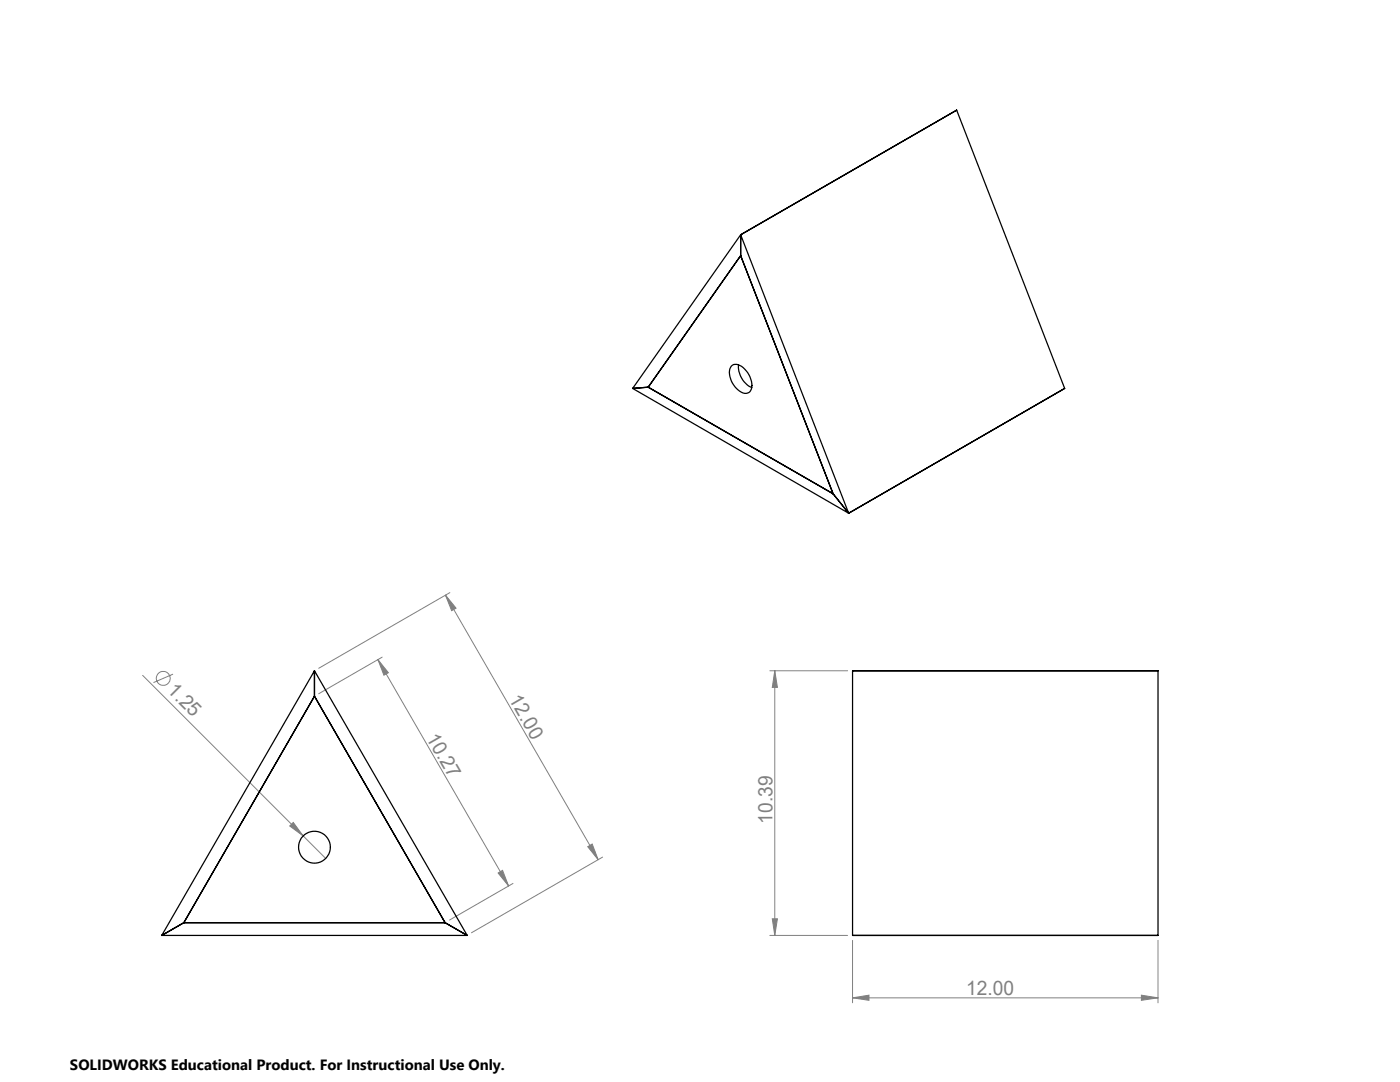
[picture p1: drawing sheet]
<svg xmlns="http://www.w3.org/2000/svg" width="279mm" height="216mm" viewBox="0 0 279 216" stroke-linecap="round" stroke-linejoin="round" font-family="sans-serif">
<g fill="none" stroke="#808080" stroke-width=".2">
<path d="M88.9 118.7l2.1 2.7-.9 .4zM88.9 118.7l30.5 52.9M89.8 118.3l-26.2 15M28.5 134.8l32 32M34.5 134.5l-3.9 1.7M75.4 131.6l26.1 45.2M75.4 131.6l2.1 2.6-.9 .5zM76.3 131.1l-12.7 7.3M153.6 133.8h15.6M154.6 133.8l.6 3.4h-1.1zM154.6 133.8v52.9M57.8 164.8l.7-.7 2 2.7z"/>
<path d="M60.5 166.8l4.5 4.5M99.4 174.2l.9-.5 1.2 3.1zM102.4 176.3l-12.7 7.3M117.3 168.9l.9-.5 1.2 3.2zM120.3 171l-26.2 15.1M153.6 186.7h15.6M154.1 183.3h1.1l-.6 3.4zM170.1 199.1l3.3-.5v1zM170.1 187.6v12.5M170.1 199.1h61M227.8 198.6l3.3 .5-3.3 .5zM231.1 187.6v12.5"/>
<circle cx="32.6" cy="135.3" r="1.39"/>
</g>
<g fill="#808080">
<path d="M57.8 164.8l.7-.7 2 2.7z"/>
<path d="M117.3 168.9l.9-.5 1.2 3.2zM88.9 118.7l2.1 2.7-.9 .4z"/>
<path d="M99.4 174.2l.9-.5 1.2 3.1zM75.4 131.6l2.1 2.6-.9 .5z"/>
<path d="M170.1 199.1l3.3-.5v1zM227.8 198.6l3.3 .5-3.3 .5z"/>
<path d="M154.1 183.3h1.1l-.6 3.4zM154.6 133.8l.6 3.4h-1.1z"/>
</g>
<g fill="none" stroke="#000" stroke-width=".25">
<path d="M147.8 51l18.5 47.5M147.8 51l-18.4 26.3M147.8 46.8l-21.5 30.7M147.8 46.8v4.2M147.8 46.8l43.1-24.8 21.6 55.5-43.1 24.9M147.8 46.8l21.6 55.6M126.3 77.5l43.1 24.9M129.4 77.3l36.9 21.2M129.4 77.3l-3.1 .2M145.9 73.1a1.82 1.82 0 0 1 2.7 .6 3.8 3.8 0 0 1 1.1 4.4 1.67 1.67 0 0 1-2.4-.3 4.3 4.3 0 0 1-1.5-4.5zM147.4 72.8a4.7 4.7 0 0 0 2.6 4.5M166.3 98.5l3.1 3.9"/>
<path d="M62.8 138.9l-26.1 45.2M62.8 138.9l26 45.2M62.8 133.8l-30.5 52.9M62.8 133.8v5.1M62.8 133.8l30.4 52.9M170.1 133.8h61v52.9h-61zM32.3 186.7h60.9M36.7 184.1h52.1M36.7 184.1l-4.4 2.6M88.8 184.1l4.4 2.6"/>
<circle cx="62.8" cy="169.1" r="3.2"/>
</g>
<g font-size="4" fill="#808080">
<text x="33.3" y="137.9" transform="rotate(45 33.3 137.9)">1.25</text>
<text x="101.5" y="139.5" transform="rotate(60 101.5 139.5)">12.00</text>
<text x="85" y="147.2" transform="rotate(60 85 147.2)">10.27</text>
<text x="154.2" y="164.3" transform="rotate(-90 154.2 164.3)">10.39</text>
<text x="192.8" y="198.6">12.00</text>
</g>
<text font-size="3" x="14" y="213.5">SOLIDWORKS Educational Product. For Instructional Use Only.</text>
</svg>
